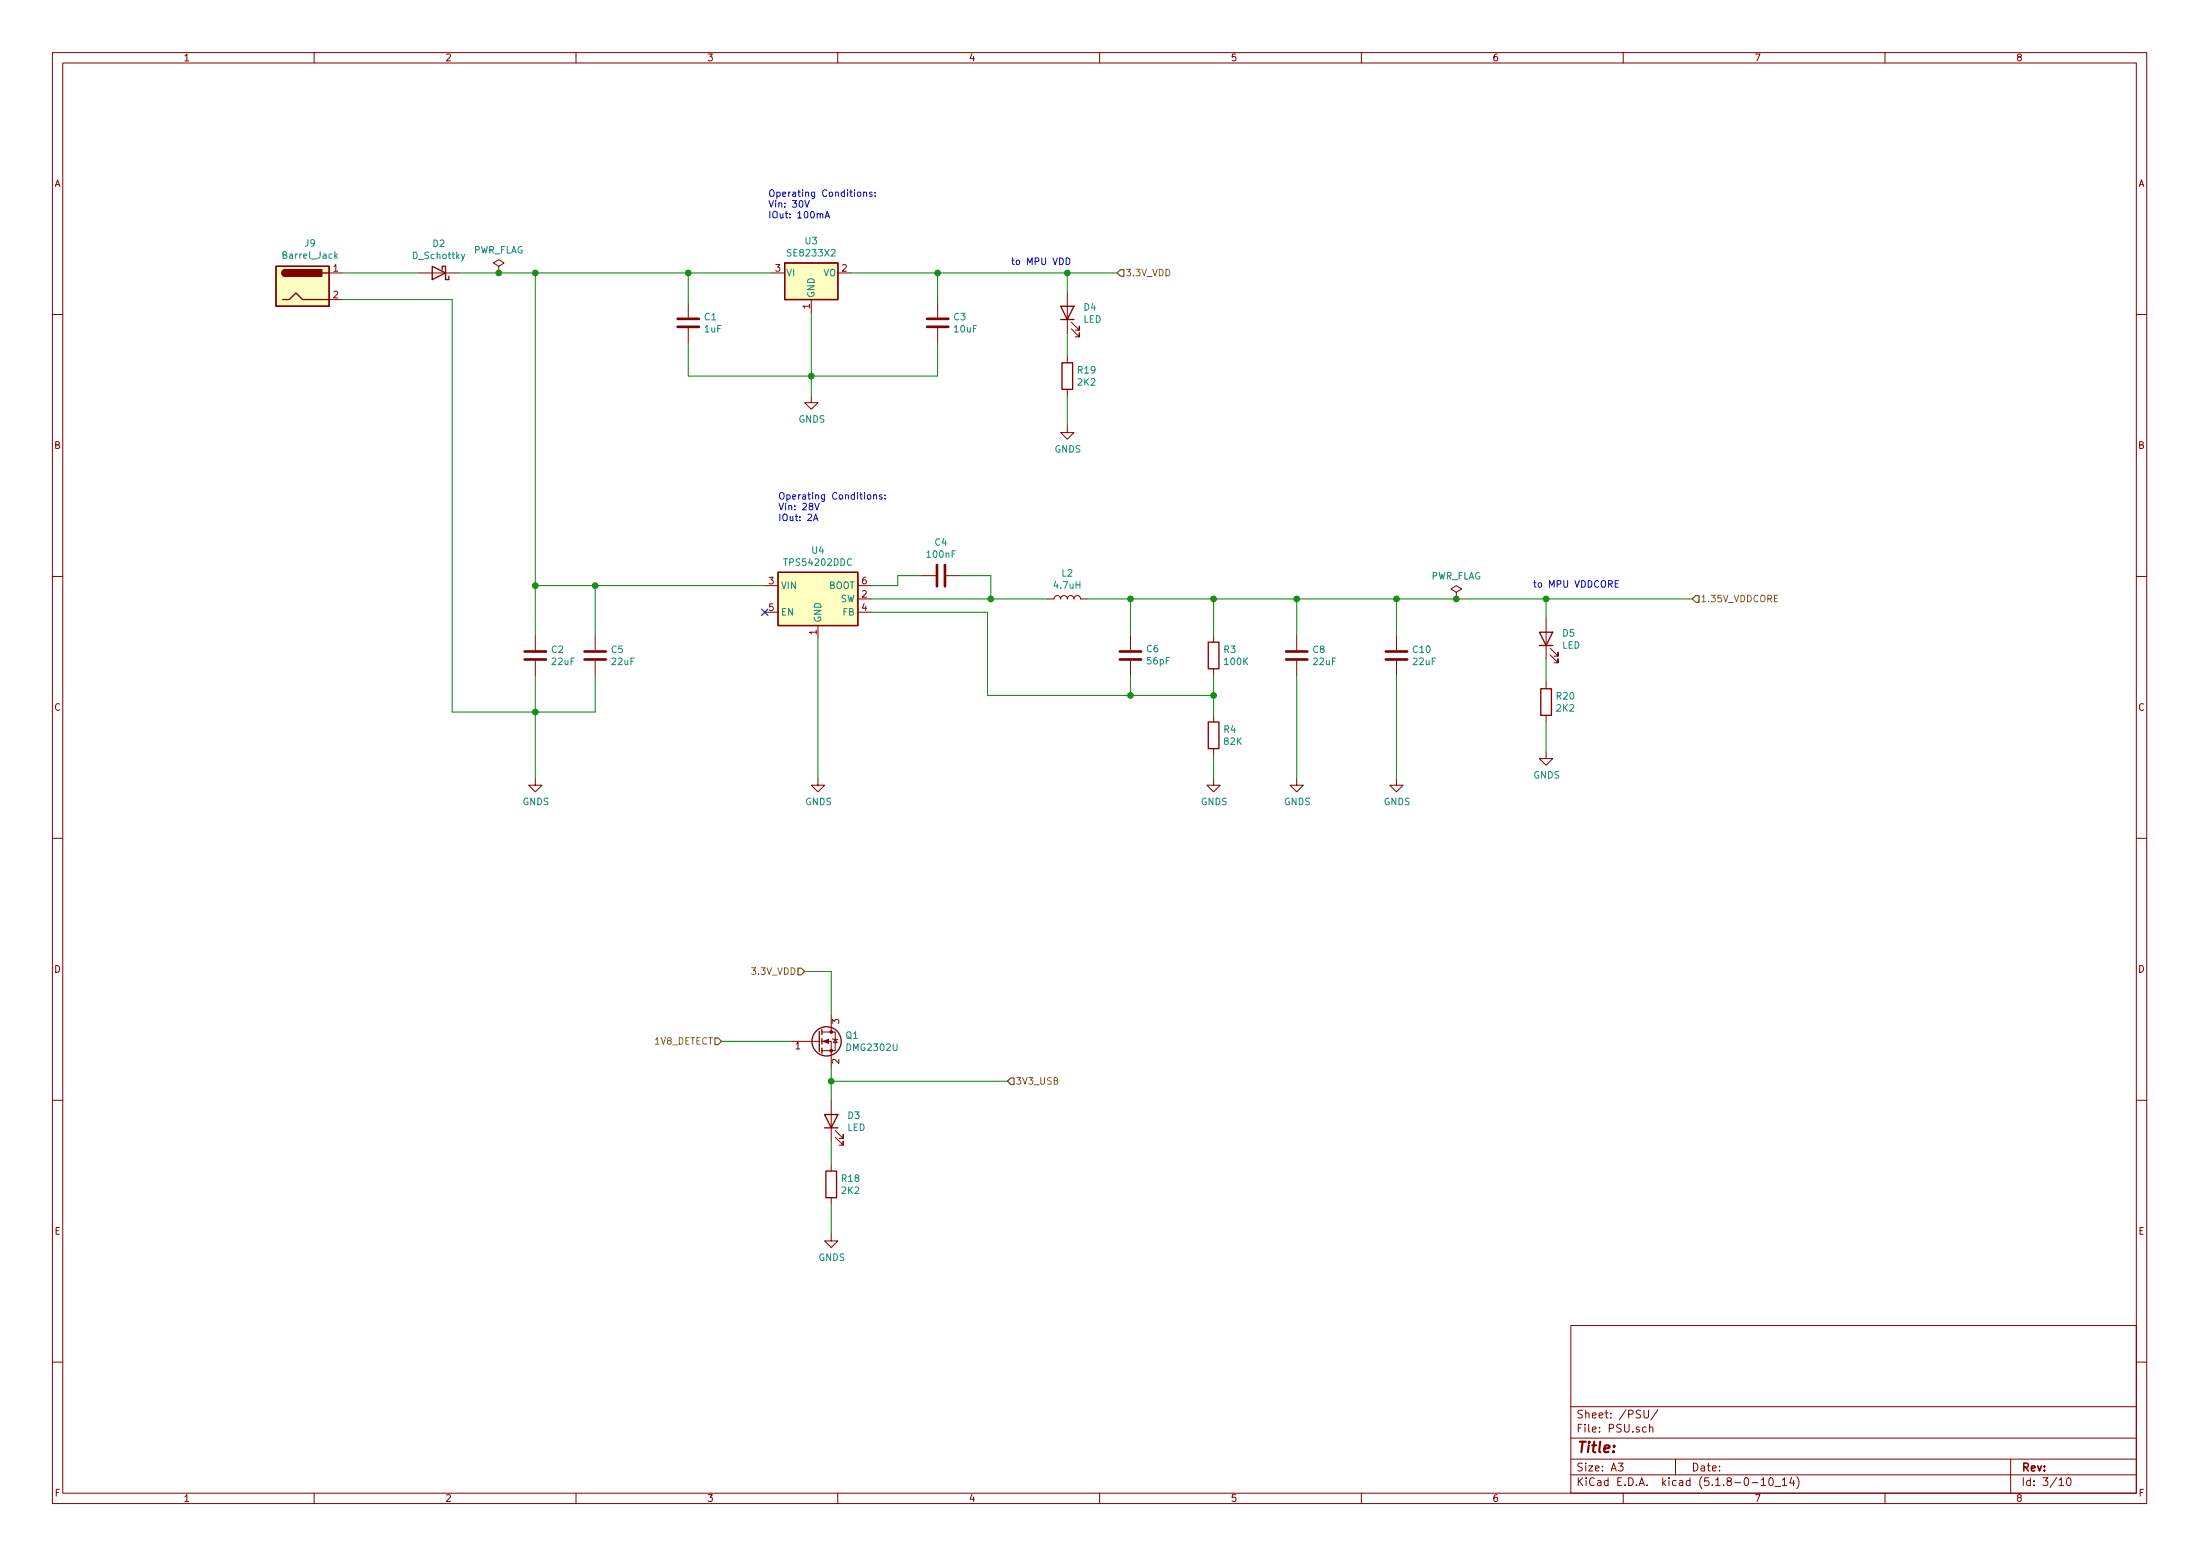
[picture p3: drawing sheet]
EESchema Schematic File Version 4
EELAYER 30 0
EELAYER END
$Descr A3 16535 11693
encoding utf-8
Sheet 3 10
Title ""
Date ""
Rev ""
Comp ""
Comment1 ""
Comment2 ""
Comment3 ""
Comment4 ""
$EndDescr
$Comp
L Regulator_Switching:TPS54202DDC U4
U 1 1
P 6150 4500
F 0 "U4" H 6150 4867 50  0000 C CNN
F 1 "TPS54202DDC" H 6150 4776 50  0000 C CNN
F 2 "Package_TO_SOT_SMD:SOT-23-6" H 6200 4150 50  0001 L CNN
F 3 "http://www.ti.com/lit/ds/symlink/tps54202.pdf" H 5850 4850 50  0001 C CNN
F 4 "Texas Instruments" H 6150 4500 50  0001 C CNN "Mfr"
F 5 "TPS54202DDCR" H 6150 4500 50  0001 C CNN "PartNo"
	1    6150 4500
	1    0    0    -1  
$EndComp
$Comp
L Device:C C2
U 1 1
P 4025 4925
F 0 "C2" H 4140 4971 50  0000 L CNN
F 1 "22uF" H 4140 4880 50  0000 L CNN
F 2 "Capacitor_SMD:C_1206_3216Metric_Pad1.33x1.80mm_HandSolder" H 4063 4775 50  0001 C CNN
F 3 "https://www.mouser.co.uk/datasheet/2/212/KEM_C1006_X5R_SMD-1103249.pdf" H 4025 4925 50  0001 C CNN
F 4 "C1206C226M8PACTU" H 4025 4925 50  0001 C CNN "PartNo"
F 5 "Kemet" H 4025 4925 50  0001 C CNN "Mfr"
	1    4025 4925
	1    0    0    -1  
$EndComp
Wire Wire Line
	4025 4775 4025 4400
$Comp
L power:GNDS #PWR03
U 1 1
P 4025 5850
F 0 "#PWR03" H 4025 5600 50  0001 C CNN
F 1 "GNDS" H 4030 5677 50  0000 C CNN
F 2 "" H 4025 5850 50  0001 C CNN
F 3 "" H 4025 5850 50  0001 C CNN
	1    4025 5850
	1    0    0    -1  
$EndComp
$Comp
L Device:C C8
U 1 1
P 9750 4925
F 0 "C8" H 9865 4971 50  0000 L CNN
F 1 "22uF" H 9865 4880 50  0000 L CNN
F 2 "Capacitor_SMD:C_1206_3216Metric_Pad1.33x1.80mm_HandSolder" H 9788 4775 50  0001 C CNN
F 3 "https://www.mouser.co.uk/datasheet/2/212/KEM_C1006_X5R_SMD-1103249.pdf" H 9750 4925 50  0001 C CNN
F 4 "C1206C226M8PACTU" H 9750 4925 50  0001 C CNN "PartNo"
F 5 "Kemet" H 9750 4925 50  0001 C CNN "Mfr"
	1    9750 4925
	1    0    0    -1  
$EndComp
Wire Wire Line
	9750 4775 9750 4500
Wire Wire Line
	9750 5075 9750 5850
$Comp
L power:GNDS #PWR09
U 1 1
P 9750 5850
F 0 "#PWR09" H 9750 5600 50  0001 C CNN
F 1 "GNDS" H 9755 5677 50  0000 C CNN
F 2 "" H 9750 5850 50  0001 C CNN
F 3 "" H 9750 5850 50  0001 C CNN
	1    9750 5850
	1    0    0    -1  
$EndComp
$Comp
L Device:C C10
U 1 1
P 10500 4925
F 0 "C10" H 10615 4971 50  0000 L CNN
F 1 "22uF" H 10615 4880 50  0000 L CNN
F 2 "Capacitor_SMD:C_1206_3216Metric_Pad1.33x1.80mm_HandSolder" H 10538 4775 50  0001 C CNN
F 3 "https://www.mouser.co.uk/datasheet/2/212/KEM_C1006_X5R_SMD-1103249.pdf" H 10500 4925 50  0001 C CNN
F 4 "C1206C226M8PACTU" H 10500 4925 50  0001 C CNN "PartNo"
F 5 "Kemet" H 10500 4925 50  0001 C CNN "Mfr"
	1    10500 4925
	1    0    0    -1  
$EndComp
Wire Wire Line
	10500 4775 10500 4500
Wire Wire Line
	10500 5075 10500 5850
$Comp
L power:GNDS #PWR011
U 1 1
P 10500 5850
F 0 "#PWR011" H 10500 5600 50  0001 C CNN
F 1 "GNDS" H 10505 5677 50  0000 C CNN
F 2 "" H 10500 5850 50  0001 C CNN
F 3 "" H 10500 5850 50  0001 C CNN
	1    10500 5850
	1    0    0    -1  
$EndComp
$Comp
L Device:L L2
U 1 1
P 8025 4500
F 0 "L2" V 8215 4500 50  0000 C CNN
F 1 "4.7uH" V 8124 4500 50  0000 C CNN
F 2 "Inductor_SMD:L_Bourns-SRN6028" H 8025 4500 50  0001 C CNN
F 3 "https://datasheet.lcsc.com/szlcsc/1808311234_SXN-Shun-Xiang-Nuo-Elec-SMNR6028-4R7MT_C266428.pdf" H 8025 4500 50  0001 C CNN
F 4 "Shun Xiang Nuo Elec" H 8025 4500 50  0001 C CNN "Mfr"
F 5 "SMNR6028-4R7MT" H 8025 4500 50  0001 C CNN "PartNo"
	1    8025 4500
	0    -1   -1   0   
$EndComp
Wire Wire Line
	7875 4500 7450 4500
$Comp
L Device:C C4
U 1 1
P 7075 4325
F 0 "C4" V 6823 4325 50  0000 C CNN
F 1 "100nF" V 6914 4325 50  0000 C CNN
F 2 "Capacitor_SMD:C_0805_2012Metric_Pad1.18x1.45mm_HandSolder" H 7113 4175 50  0001 C CNN
F 3 "~" H 7075 4325 50  0001 C CNN
F 4 "~" H 7075 4325 50  0001 C CNN "Mfr"
F 5 "~" H 7075 4325 50  0001 C CNN "PartNo"
	1    7075 4325
	0    1    1    0   
$EndComp
Wire Wire Line
	6550 4400 6750 4400
Wire Wire Line
	6750 4400 6750 4325
Wire Wire Line
	6750 4325 6925 4325
Wire Wire Line
	7225 4325 7450 4325
Wire Wire Line
	7450 4325 7450 4500
Connection ~ 7450 4500
Wire Wire Line
	7450 4500 6550 4500
$Comp
L Device:C C6
U 1 1
P 8500 4925
F 0 "C6" H 8385 4879 50  0000 R CNN
F 1 "56pF" H 8385 4970 50  0000 R CNN
F 2 "Capacitor_SMD:C_0805_2012Metric_Pad1.18x1.45mm_HandSolder" H 8538 4775 50  0001 C CNN
F 3 "~" H 8500 4925 50  0001 C CNN
F 4 "~" H 8500 4925 50  0001 C CNN "Mfr"
F 5 "~" H 8500 4925 50  0001 C CNN "PartNo"
	1    8500 4925
	-1   0    0    1   
$EndComp
Wire Wire Line
	8500 4775 8500 4500
Wire Wire Line
	8500 4500 8175 4500
Wire Wire Line
	8500 5075 8500 5225
Wire Wire Line
	8500 5225 7425 5225
Wire Wire Line
	7425 5225 7425 4600
Wire Wire Line
	7425 4600 6550 4600
$Comp
L Device:R R3
U 1 1
P 9125 4925
F 0 "R3" H 9195 4971 50  0000 L CNN
F 1 "100K" H 9195 4880 50  0000 L CNN
F 2 "Resistor_SMD:R_0805_2012Metric_Pad1.20x1.40mm_HandSolder" V 9055 4925 50  0001 C CNN
F 3 "~" H 9125 4925 50  0001 C CNN
F 4 "~" H 9125 4925 50  0001 C CNN "Mfr"
F 5 "~" H 9125 4925 50  0001 C CNN "PartNo"
	1    9125 4925
	1    0    0    -1  
$EndComp
$Comp
L Device:R R4
U 1 1
P 9125 5525
F 0 "R4" H 9195 5571 50  0000 L CNN
F 1 "82K" H 9195 5480 50  0000 L CNN
F 2 "Resistor_SMD:R_0805_2012Metric_Pad1.20x1.40mm_HandSolder" V 9055 5525 50  0001 C CNN
F 3 "~" H 9125 5525 50  0001 C CNN
F 4 "~" H 9125 5525 50  0001 C CNN "Mfr"
F 5 "~" H 9125 5525 50  0001 C CNN "PartNo"
	1    9125 5525
	1    0    0    -1  
$EndComp
Wire Wire Line
	9125 5375 9125 5225
Wire Wire Line
	9125 4775 9125 4500
Wire Wire Line
	9125 4500 8500 4500
Connection ~ 8500 4500
Wire Wire Line
	8500 5225 9125 5225
Connection ~ 8500 5225
Connection ~ 9125 5225
Wire Wire Line
	9125 5225 9125 5075
Wire Wire Line
	9125 5675 9125 5850
$Comp
L power:GNDS #PWR07
U 1 1
P 9125 5850
F 0 "#PWR07" H 9125 5600 50  0001 C CNN
F 1 "GNDS" H 9130 5677 50  0000 C CNN
F 2 "" H 9125 5850 50  0001 C CNN
F 3 "" H 9125 5850 50  0001 C CNN
	1    9125 5850
	1    0    0    -1  
$EndComp
Wire Wire Line
	9125 4500 9750 4500
Connection ~ 9125 4500
Wire Wire Line
	10500 4500 9750 4500
Connection ~ 9750 4500
Wire Wire Line
	6150 4800 6150 5850
$Comp
L power:GNDS #PWR05
U 1 1
P 6150 5850
F 0 "#PWR05" H 6150 5600 50  0001 C CNN
F 1 "GNDS" H 6155 5677 50  0000 C CNN
F 2 "" H 6150 5850 50  0001 C CNN
F 3 "" H 6150 5850 50  0001 C CNN
	1    6150 5850
	1    0    0    -1  
$EndComp
Wire Wire Line
	10500 4500 10950 4500
Connection ~ 10500 4500
Text HLabel 12725 4500 2    50   Input ~ 0
1.35V_VDDCORE
Text HLabel 8400 2050 2    50   Input ~ 0
3.3V_VDD
Wire Wire Line
	4025 2050 4025 4400
$Comp
L Device:Q_NMOS_GSD Q?
U 1 1
P 6150 7825
AR Path="/6044C48A/60427D90" Ref="Q?"  Part="1" 
AR Path="/5FBD70AB/60427D90" Ref="Q1"  Part="1" 
F 0 "Q1" H 6354 7871 50  0000 L CNN
F 1 "DMG2302U" H 6354 7780 50  0000 L CNN
F 2 "Package_TO_SOT_SMD:SOT-23" H 6350 7925 50  0001 C CNN
F 3 "https://datasheet.octopart.com/DMG2302U-7-Diodes-Inc.-datasheet-103571615.pdf" H 6150 7825 50  0001 C CNN
F 4 "DiodesInc" H 6150 7825 50  0001 C CNN "Mfr"
F 5 "DMG2302U" H 6150 7825 50  0001 C CNN "PartNo"
	1    6150 7825
	1    0    0    -1  
$EndComp
Wire Wire Line
	6250 8025 6250 8125
Text HLabel 7575 8125 2    50   Input ~ 0
3V3_USB
Wire Wire Line
	5950 7825 5425 7825
$Comp
L power:PWR_FLAG #FLG0102
U 1 1
P 10950 4500
F 0 "#FLG0102" H 10950 4575 50  0001 C CNN
F 1 "PWR_FLAG" H 10950 4673 50  0000 C CNN
F 2 "" H 10950 4500 50  0001 C CNN
F 3 "~" H 10950 4500 50  0001 C CNN
	1    10950 4500
	1    0    0    -1  
$EndComp
Connection ~ 10950 4500
Wire Wire Line
	10950 4500 11625 4500
Wire Wire Line
	6250 8125 7575 8125
$Comp
L Regulator_Linear:MCP1700-3302E_SOT23 U3
U 1 1
P 6100 2050
F 0 "U3" H 6100 2292 50  0000 C CNN
F 1 "SE8233X2" H 6100 2201 50  0000 C CNN
F 2 "Package_TO_SOT_SMD:SOT-23" H 6100 2275 50  0001 C CNN
F 3 "https://datasheet.lcsc.com/szlcsc/1912111437_Seaward-Elec-SE8233X2_C437587.pdf" H 6100 2050 50  0001 C CNN
F 4 "~" H 6100 2050 50  0001 C CNN "Mfr"
F 5 "~" H 6100 2050 50  0001 C CNN "PartNo"
	1    6100 2050
	1    0    0    -1  
$EndComp
Wire Wire Line
	4025 2050 5175 2050
Connection ~ 4025 2050
Wire Wire Line
	6400 2050 7050 2050
$Comp
L power:GNDS #PWR0123
U 1 1
P 6100 2975
F 0 "#PWR0123" H 6100 2725 50  0001 C CNN
F 1 "GNDS" H 6105 2802 50  0000 C CNN
F 2 "" H 6100 2975 50  0001 C CNN
F 3 "" H 6100 2975 50  0001 C CNN
	1    6100 2975
	1    0    0    -1  
$EndComp
$Comp
L Device:C C1
U 1 1
P 5175 2425
F 0 "C1" H 5290 2471 50  0000 L CNN
F 1 "1uF" H 5290 2380 50  0000 L CNN
F 2 "Capacitor_SMD:C_0402_1005Metric_Pad0.74x0.62mm_HandSolder" H 5213 2275 50  0001 C CNN
F 3 "~" H 5175 2425 50  0001 C CNN
F 4 "~" H 5175 2425 50  0001 C CNN "Mfr"
F 5 "~" H 5175 2425 50  0001 C CNN "PartNo"
	1    5175 2425
	1    0    0    -1  
$EndComp
Wire Wire Line
	5175 2275 5175 2050
Connection ~ 5175 2050
Wire Wire Line
	5175 2050 5800 2050
Wire Wire Line
	5175 2575 5175 2825
Wire Wire Line
	5175 2825 6100 2825
Wire Wire Line
	6100 2350 6100 2825
Connection ~ 6100 2825
Wire Wire Line
	6100 2825 6100 2975
$Comp
L Device:C C3
U 1 1
P 7050 2425
F 0 "C3" H 6935 2471 50  0000 R CNN
F 1 "10uF" H 6935 2380 50  0000 R CNN
F 2 "Capacitor_SMD:C_0402_1005Metric_Pad0.74x0.62mm_HandSolder" H 7088 2275 50  0001 C CNN
F 3 "~" H 7050 2425 50  0001 C CNN
F 4 "~" H 7050 2425 50  0001 C CNN "Mfr"
F 5 "~" H 7050 2425 50  0001 C CNN "PartNo"
	1    7050 2425
	-1   0    0    -1  
$EndComp
Wire Wire Line
	7050 2275 7050 2050
Wire Wire Line
	7050 2575 7050 2825
Wire Wire Line
	7050 2825 6100 2825
Connection ~ 7050 2050
Wire Wire Line
	7050 2050 8025 2050
Text Notes 7600 2000 0    50   ~ 0
to MPU VDD
Text Notes 11525 4425 0    50   ~ 0
to MPU VDDCORE
Text HLabel 5425 7825 0    50   Input ~ 0
1V8_DETECT
Wire Wire Line
	4025 4400 4475 4400
Connection ~ 4025 4400
Text HLabel 6050 7300 0    50   Input ~ 0
3.3V_VDD
Wire Wire Line
	6250 7300 6050 7300
Wire Wire Line
	6250 7300 6250 7625
$Comp
L Device:C C5
U 1 1
P 4475 4925
F 0 "C5" H 4590 4971 50  0000 L CNN
F 1 "22uF" H 4590 4880 50  0000 L CNN
F 2 "Capacitor_SMD:C_1206_3216Metric_Pad1.33x1.80mm_HandSolder" H 4513 4775 50  0001 C CNN
F 3 "https://www.mouser.co.uk/datasheet/2/212/KEM_C1006_X5R_SMD-1103249.pdf" H 4475 4925 50  0001 C CNN
F 4 "C1206C226M8PACTU" H 4475 4925 50  0001 C CNN "PartNo"
F 5 "Kemet" H 4475 4925 50  0001 C CNN "Mfr"
	1    4475 4925
	1    0    0    -1  
$EndComp
Wire Wire Line
	4475 4775 4475 4400
Wire Wire Line
	4475 5075 4475 5350
Wire Wire Line
	4475 5350 4025 5350
Wire Wire Line
	4025 5075 4025 5350
Connection ~ 4025 5350
Wire Wire Line
	4025 5350 4025 5850
Connection ~ 4475 4400
Wire Wire Line
	4475 4400 5750 4400
$Comp
L Connector:Barrel_Jack J9
U 1 1
P 2275 2150
F 0 "J9" H 2332 2475 50  0000 C CNN
F 1 "Barrel_Jack" H 2332 2384 50  0000 C CNN
F 2 "Connector_BarrelJack:BarrelJack_Horizontal" H 2325 2110 50  0001 C CNN
F 3 "~" H 2325 2110 50  0001 C CNN
F 4 "~" H 2275 2150 50  0001 C CNN "Mfr"
F 5 "~" H 2275 2150 50  0001 C CNN "PartNo"
	1    2275 2150
	1    0    0    -1  
$EndComp
Text Notes 5775 1650 0    50   ~ 0
Operating Conditions: \nVin: 30V\nIOut: 100mA
Text Notes 5850 3925 0    50   ~ 0
Operating Conditions:\nVin: 28V\nIOut: 2A
Wire Wire Line
	2575 2050 3150 2050
Wire Wire Line
	2575 2250 3400 2250
Wire Wire Line
	3400 2250 3400 5350
Wire Wire Line
	3400 5350 4025 5350
$Comp
L Device:D_Schottky D2
U 1 1
P 3300 2050
F 0 "D2" H 3300 1833 50  0000 C CNN
F 1 "D_Schottky" H 3300 1924 50  0000 C CNN
F 2 "Diode_SMD:D_SOD-123F" H 3300 2050 50  0001 C CNN
F 3 "~" H 3300 2050 50  0001 C CNN
F 4 "~" H 3300 2050 50  0001 C CNN "Mfr"
F 5 "~" H 3300 2050 50  0001 C CNN "PartNo"
	1    3300 2050
	-1   0    0    1   
$EndComp
Wire Wire Line
	3450 2050 3750 2050
$Comp
L power:PWR_FLAG #FLG0107
U 1 1
P 3750 2050
F 0 "#FLG0107" H 3750 2125 50  0001 C CNN
F 1 "PWR_FLAG" H 3750 2223 50  0000 C CNN
F 2 "" H 3750 2050 50  0001 C CNN
F 3 "~" H 3750 2050 50  0001 C CNN
	1    3750 2050
	1    0    0    -1  
$EndComp
Connection ~ 3750 2050
Wire Wire Line
	3750 2050 4025 2050
$Comp
L Device:LED D4
U 1 1
P 8025 2350
F 0 "D4" V 8064 2232 50  0000 R CNN
F 1 "LED" V 7973 2232 50  0000 R CNN
F 2 "LED_SMD:LED_0805_2012Metric_Pad1.15x1.40mm_HandSolder" H 8025 2350 50  0001 C CNN
F 3 "~" H 8025 2350 50  0001 C CNN
F 4 "~" H 8025 2350 50  0001 C CNN "Mfr"
F 5 "~" H 8025 2350 50  0001 C CNN "PartNo"
	1    8025 2350
	0    -1   -1   0   
$EndComp
Wire Wire Line
	8025 2200 8025 2050
Connection ~ 8025 2050
Wire Wire Line
	8025 2050 8400 2050
Wire Wire Line
	8025 2500 8025 2675
$Comp
L Device:R R19
U 1 1
P 8025 2825
F 0 "R19" H 8095 2871 50  0000 L CNN
F 1 "2K2" H 8095 2780 50  0000 L CNN
F 2 "Resistor_SMD:R_0402_1005Metric_Pad0.72x0.64mm_HandSolder" V 7955 2825 50  0001 C CNN
F 3 "~" H 8025 2825 50  0001 C CNN
F 4 "~" H 8025 2825 50  0001 C CNN "Mfr"
F 5 "~" H 8025 2825 50  0001 C CNN "PartNo"
	1    8025 2825
	1    0    0    -1  
$EndComp
Wire Wire Line
	8025 2975 8025 3200
$Comp
L power:GNDS #PWR02
U 1 1
P 8025 3200
F 0 "#PWR02" H 8025 2950 50  0001 C CNN
F 1 "GNDS" H 8030 3027 50  0000 C CNN
F 2 "" H 8025 3200 50  0001 C CNN
F 3 "" H 8025 3200 50  0001 C CNN
	1    8025 3200
	1    0    0    -1  
$EndComp
$Comp
L Device:LED D5
U 1 1
P 11625 4800
F 0 "D5" V 11664 4682 50  0000 R CNN
F 1 "LED" V 11573 4682 50  0000 R CNN
F 2 "LED_SMD:LED_0805_2012Metric_Pad1.15x1.40mm_HandSolder" H 11625 4800 50  0001 C CNN
F 3 "~" H 11625 4800 50  0001 C CNN
F 4 "~" H 11625 4800 50  0001 C CNN "Mfr"
F 5 "~" H 11625 4800 50  0001 C CNN "PartNo"
	1    11625 4800
	0    -1   -1   0   
$EndComp
Wire Wire Line
	11625 4650 11625 4500
Wire Wire Line
	11625 4950 11625 5125
$Comp
L Device:R R20
U 1 1
P 11625 5275
F 0 "R20" H 11695 5321 50  0000 L CNN
F 1 "2K2" H 11695 5230 50  0000 L CNN
F 2 "Resistor_SMD:R_0402_1005Metric_Pad0.72x0.64mm_HandSolder" V 11555 5275 50  0001 C CNN
F 3 "~" H 11625 5275 50  0001 C CNN
F 4 "~" H 11625 5275 50  0001 C CNN "Mfr"
F 5 "~" H 11625 5275 50  0001 C CNN "PartNo"
	1    11625 5275
	1    0    0    -1  
$EndComp
Wire Wire Line
	11625 5425 11625 5650
$Comp
L power:GNDS #PWR04
U 1 1
P 11625 5650
F 0 "#PWR04" H 11625 5400 50  0001 C CNN
F 1 "GNDS" H 11630 5477 50  0000 C CNN
F 2 "" H 11625 5650 50  0001 C CNN
F 3 "" H 11625 5650 50  0001 C CNN
	1    11625 5650
	1    0    0    -1  
$EndComp
Connection ~ 11625 4500
Wire Wire Line
	11625 4500 12725 4500
$Comp
L Device:LED D3
U 1 1
P 6250 8425
F 0 "D3" V 6289 8307 50  0000 R CNN
F 1 "LED" V 6198 8307 50  0000 R CNN
F 2 "LED_SMD:LED_0805_2012Metric_Pad1.15x1.40mm_HandSolder" H 6250 8425 50  0001 C CNN
F 3 "~" H 6250 8425 50  0001 C CNN
F 4 "~" H 6250 8425 50  0001 C CNN "Mfr"
F 5 "~" H 6250 8425 50  0001 C CNN "PartNo"
	1    6250 8425
	0    -1   -1   0   
$EndComp
Wire Wire Line
	6250 8275 6250 8125
Wire Wire Line
	6250 8575 6250 8750
$Comp
L Device:R R18
U 1 1
P 6250 8900
F 0 "R18" H 6320 8946 50  0000 L CNN
F 1 "2K2" H 6320 8855 50  0000 L CNN
F 2 "Resistor_SMD:R_0402_1005Metric_Pad0.72x0.64mm_HandSolder" V 6180 8900 50  0001 C CNN
F 3 "~" H 6250 8900 50  0001 C CNN
F 4 "~" H 6250 8900 50  0001 C CNN "Mfr"
F 5 "~" H 6250 8900 50  0001 C CNN "PartNo"
	1    6250 8900
	1    0    0    -1  
$EndComp
Wire Wire Line
	6250 9050 6250 9275
$Comp
L power:GNDS #PWR01
U 1 1
P 6250 9275
F 0 "#PWR01" H 6250 9025 50  0001 C CNN
F 1 "GNDS" H 6255 9102 50  0000 C CNN
F 2 "" H 6250 9275 50  0001 C CNN
F 3 "" H 6250 9275 50  0001 C CNN
	1    6250 9275
	1    0    0    -1  
$EndComp
Connection ~ 6250 8125
NoConn ~ 5750 4600
$EndSCHEMATC
